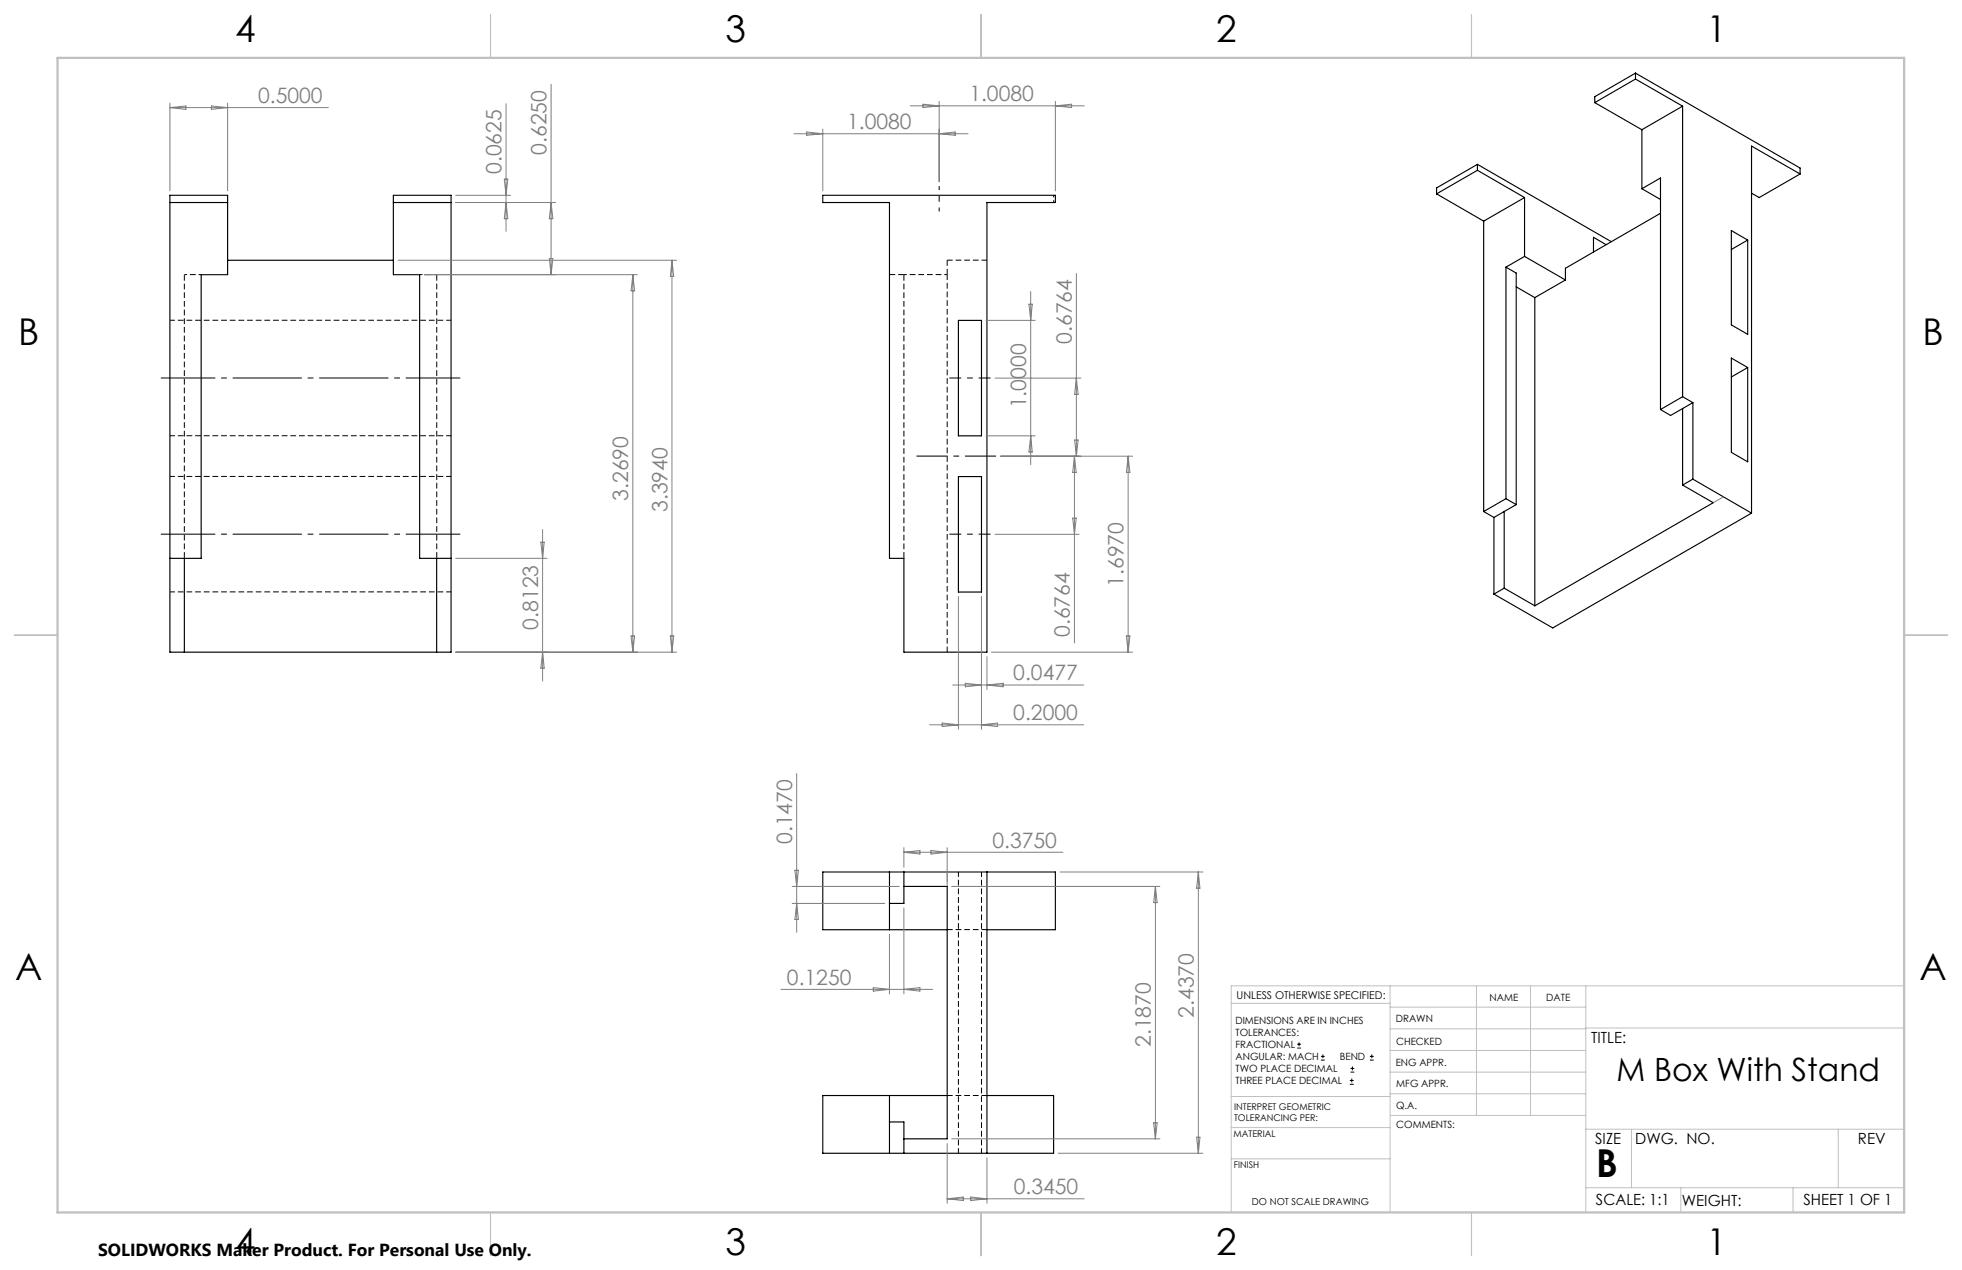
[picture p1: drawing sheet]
<svg xmlns="http://www.w3.org/2000/svg" width="432mm" height="279mm" viewBox="0 0 432 279" stroke-linecap="round" stroke-linejoin="round" font-family="sans-serif">
<path d="M198.9 60.4h9.6" fill="none" stroke="#000" stroke-width=".22" stroke-dasharray="1.3 .6" stroke-dashoffset=".6" stroke-linecap="butt"/>
<path d="M217.2 57.2h-8.7M208.5 60.4v83M217.2 204.5h-8.7M208.5 241h8.7" fill="none" stroke="#000" stroke-width=".22" stroke-dasharray="1.3 .6" stroke-dashoffset=".1" stroke-linecap="butt"/>
<path d="M40.6 60.4v62.4M96.1 60.4v62.4M198.9 60.4v62.4" fill="none" stroke="#000" stroke-width=".22" stroke-dasharray="1.3 .6" stroke-dashoffset="-.1" stroke-linecap="butt"/>
<path d="M195.8 60.4h3.1M208.5 60.4v-3.2" fill="none" stroke="#000" stroke-width=".22" stroke-dasharray="1.3 .6" stroke-linecap="butt"/>
<path d="M231.9 42.9v1.6" fill="none" stroke="#000" stroke-width=".22" stroke-dasharray="1.3 .6" stroke-dashoffset=".8" stroke-linecap="butt"/>
<g fill="none" stroke="#000" stroke-width=".25">
<path d="M359.9 17.4l10.4 6M359.9 16.1v1.3M359.9 16.1l36.3 20.9v1.3M359.9 17.4l-8.9 5.2M359.9 16.1l-8.9 5.2v1.3M325.2 37.5l10.3 6M325.2 36.2v1.3M325.2 36.2l29.4 17M325.2 36.2l-9 5.1v1.4M325.2 37.5l-9 5.2M351 22.6l10.4 5.9M361.4 28.5v13"/>
<path d="M370.3 23.4v63.9M370.3 23.4l-8.9 5.1M396.2 38.3l-10.7-6.2v80.8M396.2 38.3l-9 5.2-1.7-1M37.4 44.6h12.7M50.1 57.3h36.5M86.6 44.6h12.7M181.1 43h51.2v1.6h-15.1v98.9h-18.3v-20.7h-3.1v-78.2h-14.7zM316.2 42.7l10.3 5.9M326.5 48.6v63.9M331.4 58.8v50.9M331.4 58.8l2.3 1.3v50.9"/>
<path d="M335.5 43.5l-9 5.1M335.5 43.5v12.9M335.5 56.4l-4.1 2.4M335.5 56.4l9 5.2M353.5 53.8l-2.8-1.6v3.2M361.4 41.5l4-2.3v50.9M361.4 41.5l4 2.4M365.4 46.9l-20.9 12.1v2.6M381 50.7l3.6 2.1v20.8l-3.6-2.1zM384.6 52.8l-3.6 2.1M210.9 70.5h5.1v25.4h-5.1zM333.7 63.1l4.1 2.4"/>
<path d="M337.8 65.5v67.8M344.5 61.6l-6.7 3.9M381 78.8l3.6 2.1v20.7l-3.6-2.1zM370.3 87.3l2.3 1.3M370.3 89.9v16.8M370.3 87.3l-4.9 2.8M370.3 89.9l-2.6 1.5-2.3-1.3M372.6 88.6v16.8M372.6 88.6l-2.3 1.3M384.6 80.9l-3.6 2M210.9 104.8h5.1v25.4h-5.1zM326.5 112.5l2.3 1.3"/>
<path d="M328.8 113.8v16.9M331 112.5v16.9M331 112.5l-2.2 1.3M331.4 109.7l-4.9 2.8M331.4 109.7l2.3 1.3M333.7 111l-2.7 1.5M370.3 106.7l6.7 3.9-39.2 22.7M372.6 105.4l12.9 7.5M372.6 105.4l-2.3 1.3M385.5 112.9l-43.8 25.2-12.9-7.4M37.4 122.8h6.9v-62.4h5.8v-17.4h-12.7v100.5h61.9v-100.5h-12.7v17.4h5.8v62.4h6.9M40.6 122.8v20.7"/>
<path d="M96.1 122.8v20.7M331 129.4l6.8 3.9M331 129.4l-2.2 1.3M195.8 191.8v12.7M198.9 191.8v7h-3.1M198.9 195h9.6v55.5h-9.6M217.2 191.8v61.9M208.5 204.5h-27.4v-12.7h51.2v12.7h-15.1M195.8 246.8h3.1v6.9M195.8 241v12.7M208.5 241h-27.4v12.7h50.8v-12.7h-14.7"/>
</g>
<path d="M37.4 70.5h61.9M37.4 95.9h61.9M37.4 104.8h61.9M37.4 130.2h61.9M210.9 253.7v-61.9M216 253.7v-61.9" fill="none" stroke="#000" stroke-width=".22" stroke-dasharray="1.3 .6" stroke-dashoffset=".2" stroke-linecap="butt"/>
<path d="M44.3 60.4h-3.7M92.4 60.4h3.7" fill="none" stroke="#000" stroke-width=".22" stroke-dasharray="1.3 .6" stroke-dashoffset=".7" stroke-linecap="butt"/>
<g fill="none" stroke="#000" stroke-width=".22">
<path d="M285.5 230.6h.8M285.5 229.7h.8M285.9 229.3v.9M290.7 233.2h.8M290.7 232.4h.8M291.1 232v.8M297.1 238.5h.8M297.1 237.7h.8M297.2 235.9h.9M297.2 235.1h.9M297.5 237.3v.8M297.6 234.6v.9"/>
<path d="M301.5 233.2h.8M301.5 232.4h.8M301.9 232v.8"/>
</g>
<path d="M218 83.2h-9.1M218 117.5h-9.1" fill="none" stroke="#000" stroke-width=".22" stroke-dasharray="15.2 1.3 1.3 1.3" stroke-dashoffset="12.6" stroke-linecap="butt"/>
<path d="M206.7 40.9v5.6" fill="none" stroke="#000" stroke-width=".22" stroke-dasharray="15.2 1.3 1.3 1.3" stroke-dashoffset="14.4" stroke-linecap="butt"/>
<path d="M201.7 100.3h17.5" fill="none" stroke="#000" stroke-width=".22" stroke-dasharray="15.2 1.3 1.3 1.3" stroke-dashoffset="8.4" stroke-linecap="butt"/>
<path d="M35.4 83.2h65.9M35.4 117.5h65.9" fill="none" stroke="#000" stroke-width=".22" stroke-dasharray="15.2 1.3 1.3 1.3" stroke-dashoffset="3.2" stroke-linecap="butt"/>
<path d="M377.1 110.6l2.2-1.3M208.5 195v-3.2" fill="none" stroke="#808080" stroke-width=".22" stroke-dasharray="15.2 1.3 1.3 1.3" stroke-linecap="butt"/>
<g fill="none" stroke="#808080" stroke-width=".22">
<path d="M121.3 18.6v41.8M37.4 22.7v19.3M37.4 23.7h34.9M37.4 23.7l3.5-.4v.8zM46.5 23.3l3.6 .4-3.6 .4zM50.1 22.7v19.3M111 39.4h.8l-.4 3.6zM111.4 22.8v28.1M174.7 29.4h38.3M177.5 29l3.6 .4-3.6 .4zM181.1 28.4v13.6M200.3 23.3h38.3"/>
<path d="M203.1 22.9l3.6 .4-3.6 .4zM206.7 22.3v17.7M206.7 29.4l3.5-.4v.8zM232.3 22.3v19.7M232.3 23.3l3.5-.4v.8zM87.6 57.3h61.3M100.3 44.6h22M100.3 43h12.1M111.4 44.6l.4 3.5h-.8zM120.9 56.9h.8l-.4 3.5zM121.3 44.6l.4 3.5h-.8zM147.9 57.3v86.2"/>
<path d="M147.9 57.3l.4 3.5h-.8zM93.4 60.4h46.9M139.3 60.4v83.1M139.3 60.4l.4 3.6h-.8zM217 70.5h10.8M226.4 66.9h.8l-.4 3.6zM226.8 64.1v38.1M236.9 60.1v40.3M217 95.9h10.8M219 83.2h18.9M226.8 95.9l.4 3.5h-.8zM236.5 96.8h.8l-.4 3.6z"/>
<path d="M236.9 83.2l.4 3.5h-.8zM119 119.3h.8l-.4 3.5zM119.4 116.5v33.3M219 117.5h18.5M220.2 100.4h29.1M236.1 114h.8l-.4 3.5zM236.5 100.4l.4 3.5h-.8zM236.5 100.4v41.1M248.3 100.4v43.1M248.3 100.4l.4 3.5h-.8zM100.3 122.8h20.1M138.9 139.9h.8l-.4 3.6z"/>
<path d="M147.5 139.9h.8l-.4 3.6zM210.9 131.2v29.2M216 131.2v29.2M247.9 139.9h.8l-.4 3.6zM100.3 143.5h48.6M119.4 143.5l.4 3.5h-.8zM204.6 159.5h33.9M207.4 159.1l3.5 .4-3.5 .3zM209.7 150.7h28.8M212.4 150.3l3.6 .4-3.6 .4zM216 159.5l3.5-.4v.7zM217.2 144.5v7.2"/>
<path d="M217.2 150.7l3.6-.4v.8zM218.2 143.5h31.1M175.3 170.2v34.9M174.3 198.8h20.4M174.3 195h23.6M174.9 191.5h.8l-.4 3.5zM175.3 198.8l.4 3.5h-.8zM198.9 186.5v4.3M198.9 199.7v19M198.9 187.5l3.6-.4v.8zM198.9 187.5h35M204.9 187.1l3.6 .4-3.6 .4z"/>
<path d="M208.5 186.5v7.5M209.4 195h45.9M233.3 191.8h31.4M254.3 195v55.5M254.3 195l.4 3.6h-.8zM263.7 191.8v61.9M263.7 191.8l.4 3.6h-.8zM171.9 217.7h33.4M192.2 217.3l3.6 .4-3.6 .4zM195.8 205.5v13.2M198.9 217.7l3.6-.4v.8zM208.5 251.6v13.1"/>
<path d="M209.4 250.5h45.9M217.2 254.7v10M232.9 253.7h31.8M253.9 247h.8l-.4 3.5zM263.3 250.2h.8l-.4 3.5zM208.5 263.7h30.1M208.5 263.7l3.5-.4v.8zM213.6 263.3l3.6 .4-3.6 .4z"/>
</g>
<g fill="none" stroke="#c0c0c0" stroke-width=".22">
<path d="M305.9 216.9v49.8M324.9 216.9v28.5M336.8 216.9v28.5M349 216.9v49.8M419.1 216.9h-148.1v49.8M271 220.7h34.9M305.9 231.1h43.1M305.9 226.3h43.1M305.9 221.6h43.1M305.9 235.9h43.1M349 226.2h70.1M271 255h34.9"/>
<path d="M271 248.1h35M271 241.2h35M305.9 240.6h43.1M306 245.4h43M349 248.4h70.1M359.1 248.4v12.9M404.6 248.4v12.9M349 261.3h70.1M369.9 261.3v5.4M394.6 261.3v5.4"/>
</g>
<path d="M107.9 3.2v9.5M215.9 3.2v9.5M323.8 3.2v9.5M3.1 139.7h9.6M419.1 139.7h9.5M107.9 266.7v9.6M215.9 266.7v9.6M323.8 266.7v9.6" fill="none" stroke="#c0c0c0" stroke-width=".25"/>
<path d="M12.7 12.7h406.4v254h-406.4z" fill="none" stroke="#c0c0c0" stroke-width=".5"/>
<text font-size="8.5" x="351.3" y="259">B</text>
<g font-size="8.1">
<text x="51.7" y="9.3">4</text>
<text x="159.7" y="9.3">3</text>
<text x="267.6" y="9.3">2</text>
<text x="375.6" y="9.3">1</text>
<text x="4" y="76">B</text>
<text x="423.1" y="76">B</text>
<text x="3.3" y="215.7">A</text>
<text x="422.4" y="215.7">A</text>
<text x="51.7" y="276">4</text>
<text x="159.7" y="276">3</text>
<text x="267.6" y="276">2</text>
<text x="375.6" y="276">1</text>
</g>
<text font-size="7.1" x="355.8" y="237.8">M Box With Stand</text>
<g font-size="4.7" fill="#808080">
<text x="56.8" y="22.7">0.5000</text>
<text x="213.3" y="22.3">1.0080</text>
<text x="186.4" y="28.4">1.0080</text>
<text x="120.3" y="34.1" transform="rotate(-90 120.3 34.1)">0.6250</text>
<text x="110.4" y="38.3" transform="rotate(-90 110.4 38.3)">0.0625</text>
<text x="235.9" y="75.6" transform="rotate(-90 235.9 75.6)">0.6764</text>
<text x="225.8" y="89.8" transform="rotate(-90 225.8 89.8)">1.0000</text>
<text x="138.3" y="110.2" transform="rotate(-90 138.3 110.2)">3.2690</text>
<text x="146.9" y="112.7" transform="rotate(-90 146.9 112.7)">3.3940</text>
<text x="247.3" y="129.1" transform="rotate(-90 247.3 129.1)">1.6970</text>
<text x="118.4" y="138.5" transform="rotate(-90 118.4 138.5)">0.8123</text>
<text x="235.5" y="140.2" transform="rotate(-90 235.5 140.2)">0.6764</text>
<text x="223" y="149.7">0.0477</text>
<text x="223" y="158.4">0.2000</text>
<text x="174.3" y="185.7" transform="rotate(-90 174.3 185.7)">0.1470</text>
<text x="218.4" y="186.5">0.3750</text>
<text x="173.2" y="216.6">0.1250</text>
<text x="262.7" y="223.9" transform="rotate(-90 262.7 223.9)">2.4370</text>
<text x="253.3" y="230.3" transform="rotate(-90 253.3 230.3)">2.1870</text>
<text x="223.1" y="262.7">0.3450</text>
</g>
<text font-size="3.8" x="21.6" y="276.3">SOLIDWORKS Maker Product. For Personal Use Only.</text>
<g font-size="3.4">
<text x="350.2" y="229.5">TITLE:</text>
<text x="351.1" y="251.6">SIZE</text>
<text x="359.9" y="251.6">DWG. NO.</text>
<text x="408.9" y="251.7">REV</text>
<text x="351.2" y="265.2">SCALE: 1:1</text>
<text x="370.1" y="265.3">WEIGHT:</text>
<text x="396.9" y="265.2">SHEET 1 OF 1</text>
</g>
<text font-size="2.4" x="272.2" y="219.7">UNLESS OTHERWISE SPECIFIED:</text>
<g font-size="2.2">
<text x="327.8" y="220.1">NAME</text>
<text x="340.3" y="220.2">DATE</text>
<text x="271.9" y="225.3">DIMENSIONS ARE IN INCHES</text>
<text x="271.9" y="227.9">TOLERANCES:</text>
<text x="307.2" y="224.9">DRAWN</text>
<text x="271.9" y="230.6">FRACTIONAL</text>
<text x="271.9" y="233.2">ANGULAR: MACH</text>
<text x="294.9" y="233.2">BEND</text>
<text x="307.3" y="229.8">CHECKED</text>
<text x="271.9" y="235.9">TWO PLACE DECIMAL</text>
<text x="271.9" y="238.5">THREE PLACE DECIMAL</text>
<text x="307.2" y="234.4">ENG APPR.</text>
<text x="307.3" y="239.2">MFG APPR.</text>
<text x="307.3" y="243.9">Q.A.</text>
<text x="307.3" y="248.1">COMMENTS:</text>
</g>
<text font-size="2.1" x="275.5" y="265.1">DO NOT SCALE DRAWING</text>
<g font-size="2">
<text x="271.6" y="244.1">INTERPRET GEOMETRIC</text>
<text x="271.5" y="250.2">MATERIAL</text>
<text x="271.6" y="246.6">TOLERANCING PER:</text>
<text x="271.5" y="257">FINISH</text>
</g>
</svg>
